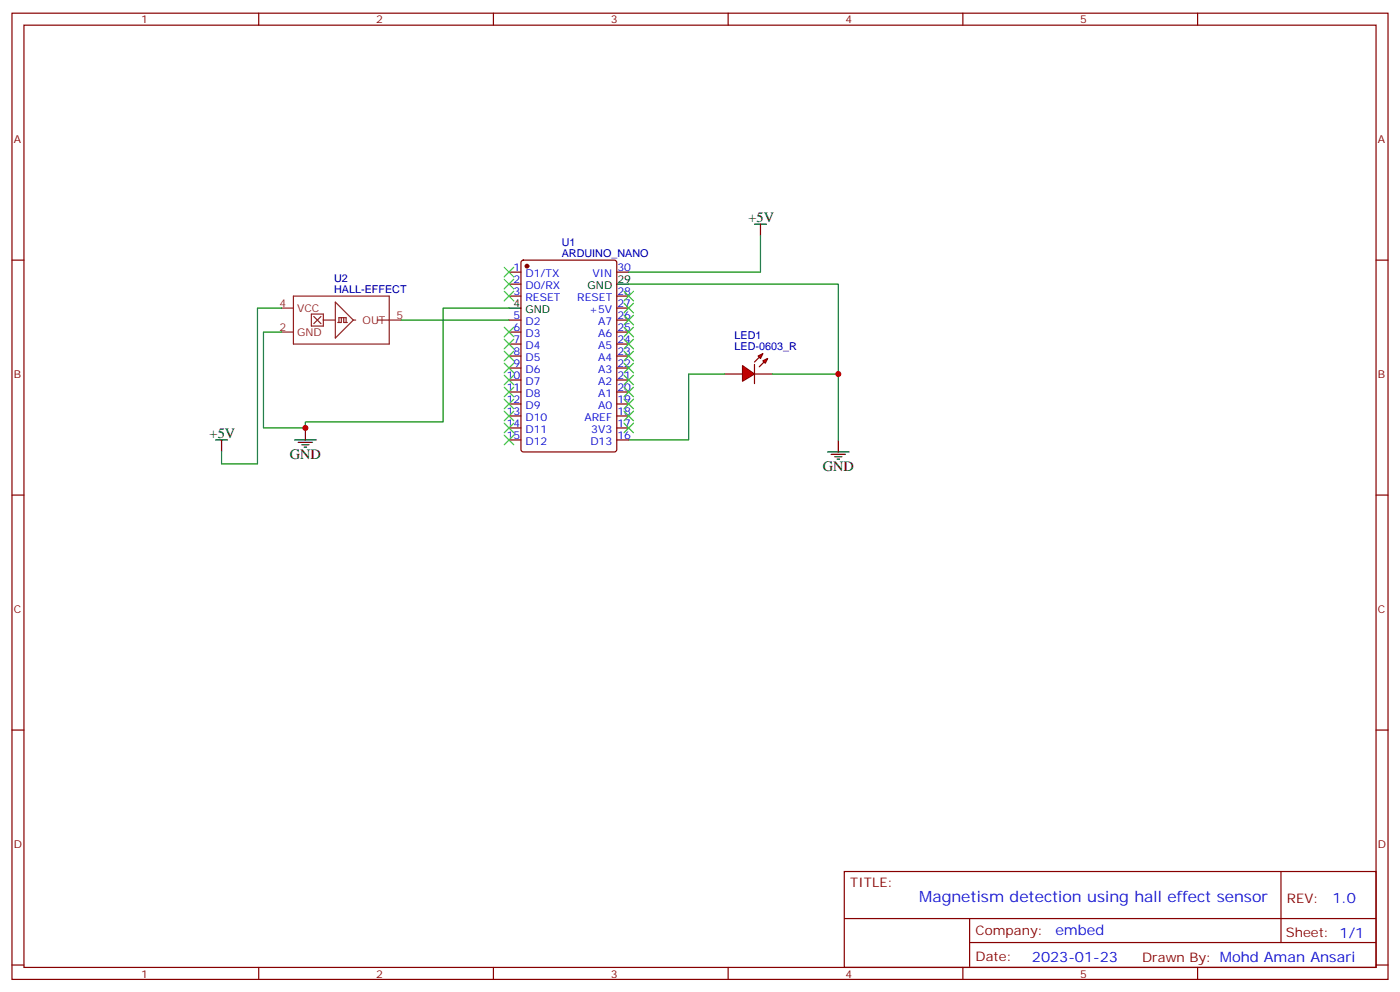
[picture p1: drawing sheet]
<svg xmlns="http://www.w3.org/2000/svg" width="412mm" height="292mm" viewBox="0 0 412 292" stroke-linecap="round" stroke-linejoin="round" font-family="sans-serif">
<g fill="none" stroke="#870000" stroke-width=".35">
<path d="M3.5 3.9h405.4v284.3h-405.4zM7.1 7.4h398.2v277.3h-398.2zM76.2 3.9v3.5M145.3 3.9v3.5M214.5 3.9v3.5M283.6 3.9v3.5M352.8 3.9v3.5M3.5 76.6h3.6M153.7 76.8l.5-.2h26.8l.6 .4 .1 55.3-.5 .6-27 .1-.7-.5v-55.2zM405.3 76.6h3.6M149.9 80.1h3.6M149.9 83.6h3.6"/>
<path d="M149.9 87.1h3.6M149.9 94.2h3.6M149.9 97.7h3.6M181.7 80.1h3.5M181.7 87.1h3.5M181.7 94.2h3.5M181.7 97.7h3.5M181.7 90.7h3.5M149.9 101.2h3.6M149.9 104.8h3.6M149.9 108.3h3.6M149.9 111.8h3.6"/>
<path d="M149.9 115.4h3.6M149.9 118.9h3.6M181.7 101.2h3.5M181.7 104.8h3.5M181.7 108.3h3.5M181.7 111.8h3.5M181.7 115.4h3.5M181.7 118.9h3.5M149.9 122.4h3.6M149.9 125.9h3.6M149.9 129.5h3.6M181.7 122.4h3.5"/>
<path d="M181.7 125.9h3.5M181.7 129.5h3.5M3.5 145.7h3.6M405.3 145.7h3.6M3.5 214.8h3.6M405.3 214.8h3.6M248.7 256.5h156.6v28.2h-156.6zM377.3 256.5v20.9M248.7 270.3h156.5M285.6 277.4h119.6M285.6 270.3v14.1M3.5 284h3.6"/>
<path d="M76.2 284.7v3.5M145.3 284.7v3.5M214.5 284.7v3.5M283.6 284.7v3.5M352.8 284.7v3.5M405.3 284h3.6"/>
</g>
<circle cx="155.2" cy="78.3" r=".53" fill="#870000" stroke="#870000" stroke-width=".35"/>
<path d="M149.9 90.7h3.6M181.7 83.6h3.5" fill="none" stroke="#000" stroke-width=".35"/>
<g fill="none" stroke="#8c2424" stroke-width=".35">
<path d="M82.9 97.7h3.5M82.9 90.7h3.5M86.4 87.1h28.3v14.1h-28.3zM91.7 92.4h3.5v3.6h-3.5zM92.4 93.1l2.1 2.1M94.5 93.1l-2.1 2.1M95.2 94.2h3.6M98.8 88.9l5.3 5.3-5.3 5.3zM99.8 94.9v-1.4h2.2v1.4M100.5 93.5v1.4h-1M101.2 93.5v1.4h1.1M104.1 94.2h.7"/>
<path d="M111.1 94.2h7.1"/>
</g>
<g fill="#f00" stroke="#870000" stroke-width=".35">
<path d="M218.7 107.6l3.5 2.5-3.5 2.1z"/>
<path d="M222.2 107.2v5.7z"/>
</g>
<g fill="#870000" stroke="#870000" stroke-width=".35">
<path d="M222.2 106.5l1.5-1.4z"/>
<path d="M223.7 107.9l1.4-1.4z"/>
</g>
<g fill="#f00" stroke="#870000" stroke-width=".35">
<path d="M223.3 104.8l1.4-.7-.7 1.4z"/>
<path d="M224.7 106.2l1.4-.7-.7 1.4z"/>
</g>
<path d="M213.4 110.1h5.3M222.2 110.1h5.3" fill="none" stroke="#870000" stroke-width=".35"/>
<path d="M224 69.5v10.6h-38.8M82.9 90.7h-7.1v45.8h-10.5v-3.5M118.2 94.2h31.7M149.9 90.7h-19.4v33.5h-40.5v1.7h-12.4v-28.2h5.3M185.2 83.6h61.7v45.9M213.4 110.1h-10.6v19.4h-17.6M227.5 110.1h19.4" fill="none" stroke="#008700" stroke-width=".35"/>
<g fill="none" stroke="#000" stroke-width=".35">
<path d="M222.2 66h3.6M224 66v3.5M63.5 129.5h3.5M65.3 129.5v3.5M86.8 129.5h6.3M87.8 130.2h4.3M88.9 130.9h2.1M89.6 131.6h.7M90 125.9v3.6M243.8 133h6.3M244.8 133.7h4.3M245.9 134.4h2.1"/>
<path d="M246.6 135.1h.7M246.9 129.5v3.5"/>
</g>
<g fill="none" stroke="#3c3" stroke-width=".35">
<path d="M148.5 78.7l2.8 2.8M151.3 78.7l-2.8 2.8M148.5 82.2l2.8 2.8M148.5 85.7l2.8 2.8M148.5 96.3l2.8 2.8M148.5 99.8l2.8 2.9M151.3 82.2l-2.8 2.8M151.3 85.7l-2.8 2.8M151.3 96.3l-2.8 2.8M151.3 99.8l-2.8 2.9M183.8 99.8l2.8 2.9M183.8 96.3l2.8 2.8"/>
<path d="M183.8 92.8l2.8 2.8M183.8 89.3l2.8 2.8M183.8 85.7l2.8 2.8M186.6 85.7l-2.8 2.8M186.6 89.3l-2.8 2.8M186.6 92.8l-2.8 2.8M186.6 99.8l-2.8 2.9M186.6 96.3l-2.8 2.8M148.5 103.4l2.8 2.8M148.5 106.9l2.8 2.8M148.5 110.4l2.8 2.8M148.5 113.9l2.8 2.9"/>
<path d="M148.5 117.5l2.8 2.8M151.3 103.4l-2.8 2.8M151.3 106.9l-2.8 2.8M151.3 110.4l-2.8 2.8M151.3 113.9l-2.8 2.9M151.3 117.5l-2.8 2.8M183.8 117.5l2.8 2.8M183.8 113.9l2.8 2.9M183.8 110.4l2.8 2.8M183.8 106.9l2.8 2.8M183.8 103.4l2.8 2.8M186.6 117.5l-2.8 2.8"/>
<path d="M186.6 113.9l-2.8 2.9M186.6 110.4l-2.8 2.8M186.6 106.9l-2.8 2.8M186.6 103.4l-2.8 2.8M148.5 121l2.8 2.8M148.5 124.5l2.8 2.9M148.5 128.1l2.8 2.8M151.3 121l-2.8 2.8M151.3 124.5l-2.8 2.9M151.3 128.1l-2.8 2.8M183.8 124.5l2.8 2.9M183.8 121l2.8 2.8"/>
<path d="M186.6 124.5l-2.8 2.9M186.6 121l-2.8 2.8"/>
</g>
<g fill="#c00">
<circle cx="246.9" cy="110.1" r=".88"/>
<circle cx="90" cy="125.9" r=".88"/>
</g>
<text font-size="4.6" fill="#00f" x="270.8" y="265.5">Magnetism detection using hall effect sensor</text>
<g font-size="4.2">
<text x="220.5" y="65.3">+5V</text>
<text x="61.7" y="128.8">+5V</text>
<text x="85.4" y="135.1">GND</text>
<text x="242.4" y="138.6">GND</text>
</g>
<g font-size="4.2" fill="#00f">
<text x="392.5" y="265.7">1.0</text>
<text x="310.9" y="275.3">embed</text>
<text x="304" y="283.1">2023-01-23</text>
</g>
<g font-size="3.9" fill="#800">
<text x="250.5" y="261.1">TITLE:</text>
<text x="379.1" y="265.7">REV:</text>
<text x="287.4" y="275.3">Company:</text>
<text x="378.7" y="275.9">Sheet: 1/1</text>
<text x="287.4" y="282.9">Date:</text>
<text x="336.4" y="283">Drawn By: Mohd Aman Ansari</text>
</g>
<g font-size="3.2" fill="#800">
<text x="41.6" y="6.9">1</text>
<text x="110.8" y="6.9">2</text>
<text x="179.9" y="6.9">3</text>
<text x="249.1" y="6.9">4</text>
<text x="318.2" y="6.9">5</text>
<text x="4.1" y="42">A</text>
<text x="405.9" y="42">A</text>
<text x="4.1" y="111.1">B</text>
<text x="405.9" y="111.1">B</text>
<text x="4.1" y="180.3">C</text>
<text x="405.9" y="180.3">C</text>
<text x="4.1" y="249.4">D</text>
<text x="405.9" y="249.4">D</text>
<text x="41.6" y="287.7">1</text>
<text x="110.8" y="287.7">2</text>
<text x="179.9" y="287.7">3</text>
<text x="249.1" y="287.7">4</text>
<text x="318.2" y="287.7">5</text>
</g>
<g font-size="3.2" fill="#000080">
<text x="165.5" y="75.5">ARDUINO_NANO</text>
<text x="165.5" y="72.3">U1</text>
<text x="98.4" y="82.9">U2</text>
<text x="98.4" y="86.1">HALL-EFFECT</text>
<text x="216.4" y="99.8">LED1</text>
<text x="216.4" y="103">LED-0603_R</text>
</g>
<g font-size="3.2" fill="#00f">
<text x="151.3" y="79.7">1</text>
<text x="151.3" y="83.3">2</text>
<text x="154.8" y="81.5">D1/TX</text>
<text x="174.5" y="81.5">VIN</text>
<text x="181.9" y="79.7">30</text>
<text x="151.3" y="86.8">3</text>
<text x="154.8" y="85">D0/RX</text>
<text x="154.8" y="88.5">RESET</text>
<text x="170" y="88.5">RESET</text>
<text x="181.9" y="86.8">28</text>
<text x="151.3" y="93.8">5</text>
<text x="154.8" y="95.6">D2</text>
<text x="173.6" y="92.1">+5V</text>
<text x="176.2" y="95.6">A7</text>
<text x="181.9" y="93.8">26</text>
<text x="181.9" y="90.3">27</text>
<text x="151.3" y="97.4">6</text>
<text x="151.3" y="100.9">7</text>
<text x="154.8" y="99.1">D3</text>
<text x="176.2" y="99.1">A6</text>
<text x="181.9" y="100.9">24</text>
<text x="181.9" y="97.4">25</text>
<text x="151.3" y="104.4">8</text>
<text x="151.3" y="107.9">9</text>
<text x="154.8" y="102.7">D4</text>
<text x="154.8" y="106.2">D5</text>
<text x="176.2" y="106.2">A4</text>
<text x="176.2" y="102.7">A5</text>
<text x="181.9" y="107.9">22</text>
<text x="181.9" y="104.4">23</text>
<text x="149.2" y="111.5">10</text>
<text x="154.8" y="109.7">D6</text>
<text x="154.8" y="113.2">D7</text>
<text x="176.2" y="113.2">A2</text>
<text x="176.2" y="109.7">A3</text>
<text x="181.9" y="111.5">21</text>
<text x="149.2" y="115">11</text>
<text x="149.2" y="118.5">12</text>
<text x="154.8" y="116.8">D8</text>
<text x="176.2" y="116.8">A1</text>
<text x="181.9" y="118.5">19</text>
<text x="181.9" y="115">20</text>
<text x="149.2" y="122.1">13</text>
<text x="149.2" y="125.6">14</text>
<text x="154.8" y="120.3">D9</text>
<text x="154.8" y="123.8">D10</text>
<text x="172.2" y="123.8">AREF</text>
<text x="176.2" y="120.3">A0</text>
<text x="181.9" y="125.6">17</text>
<text x="181.9" y="122.1">18</text>
<text x="149.2" y="129.1">15</text>
<text x="154.8" y="127.4">D11</text>
<text x="154.8" y="130.9">D12</text>
<text x="173.9" y="130.9">D13</text>
<text x="174.2" y="127.4">3V3</text>
<text x="181.9" y="129.1">16</text>
</g>
<g font-size="3.2">
<text x="181.9" y="83.3">29</text>
<text x="173.1" y="85">GND</text>
<text x="151.3" y="90.3">4</text>
<text x="154.8" y="92.1">GND</text>
</g>
<g font-size="3.2" fill="#8d2323">
<text x="82.3" y="90.3">4</text>
<text x="87.5" y="91.7">VCC</text>
<text x="106.8" y="95.2">OUT</text>
<text x="116.8" y="93.8">5</text>
<text x="82.3" y="97.4">2</text>
<text x="87.5" y="98.8">GND</text>
</g>
</svg>
